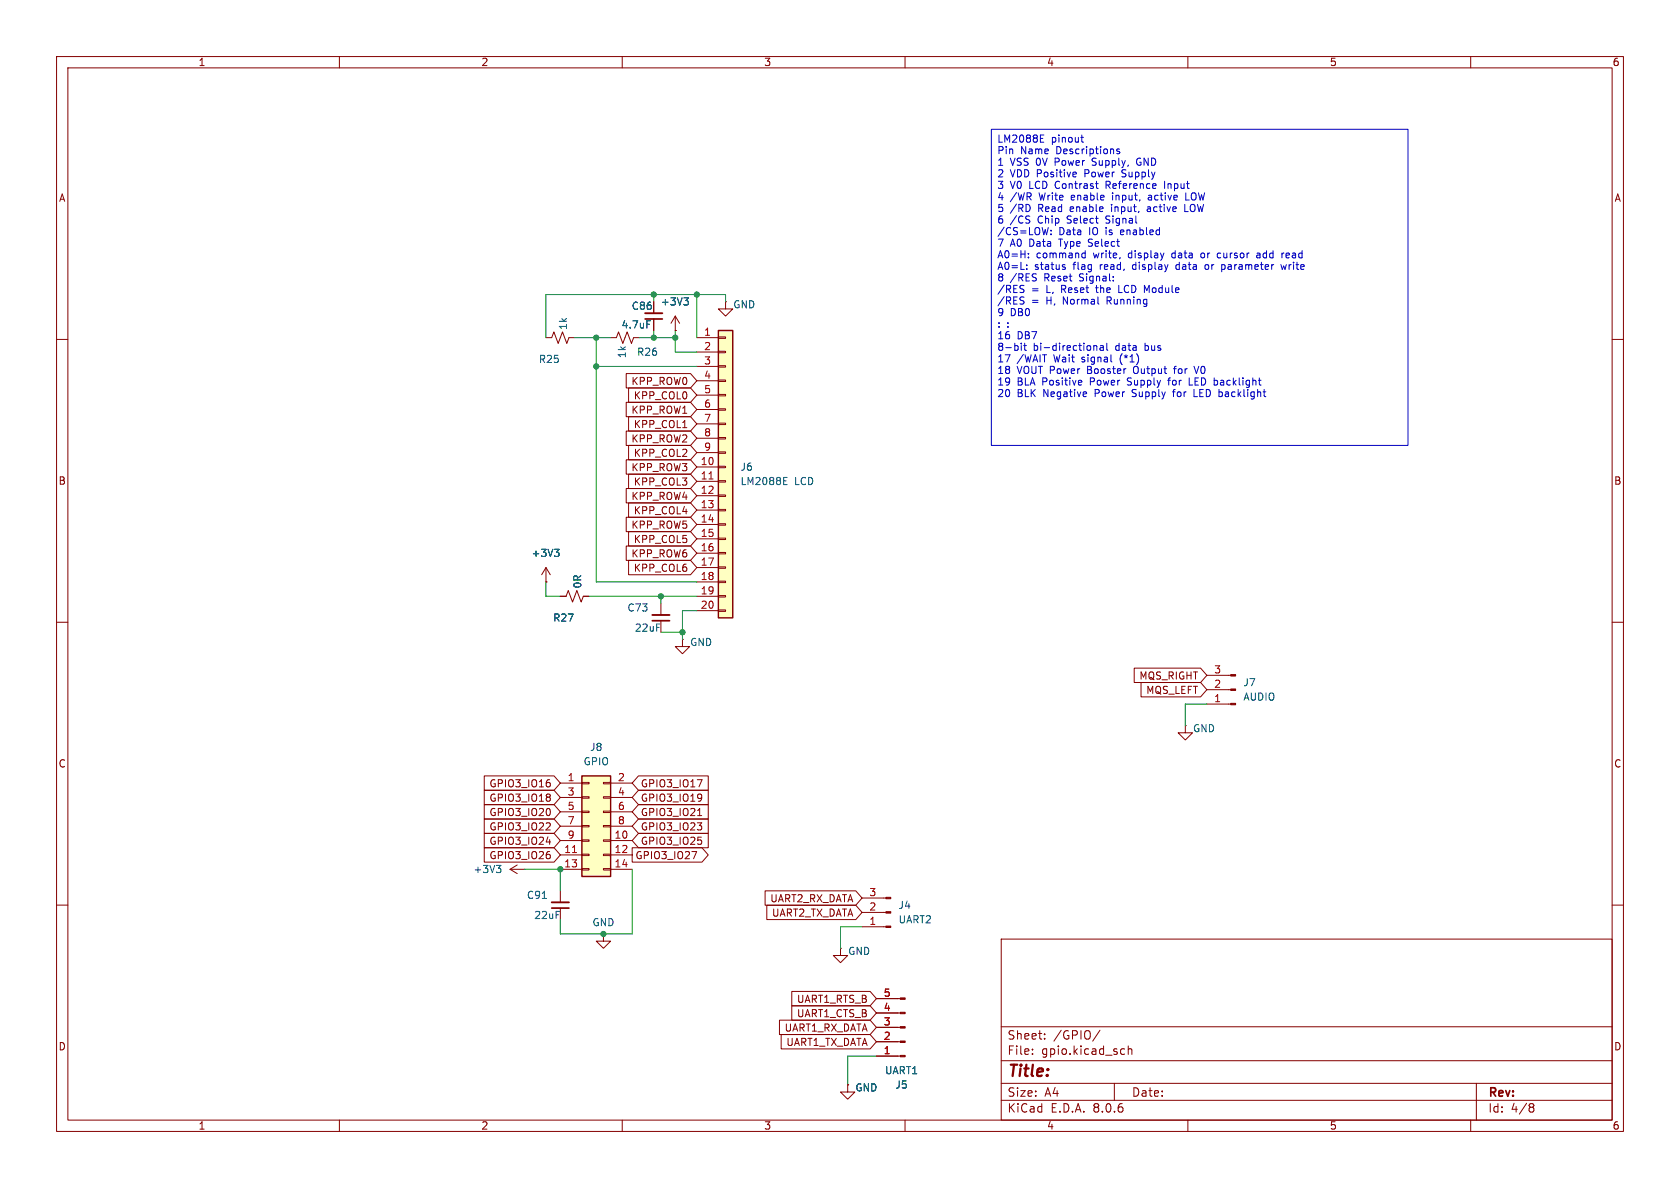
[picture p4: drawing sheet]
(kicad_sch
 (version 20231120)
 (generator "eeschema")
 (generator_version "8.0")
 (paper "A4")
 (lib_symbols
  (symbol "Connector:Conn_01x03_Pin"
   (pin_names
    (offset 1.016) hide) (exclude_from_sim no) (in_bom yes) (on_board yes)
   (property "Reference" "J" (at 0 5.08 0) (effects (font (size 1.27 1.27))))
   (property "Value" "Conn_01x03_Pin" (at 0 -5.08 0) (effects (font (size 1.27 1.27))))
   (property "Footprint" "" (at 0 0 0) (effects (font (size 1.27 1.27)) (hide yes)))
   (property "Datasheet" "~" (at 0 0 0) (effects (font (size 1.27 1.27)) (hide yes)))
   (property "Description" "Generic connector, single row, 01x03, script generated" (at 0 0 0) (effects (font (size 1.27 1.27)) (hide yes)))
   (property "ki_locked" "" (at 0 0 0) (effects (font (size 1.27 1.27))))
   (symbol "Conn_01x03_Pin_1_1"
    (polyline (pts (xy 1.27 -2.54) (xy 0.8636 -2.54)) (stroke (width 0.1524) (type default)) (fill (type none)))
    (polyline (pts (xy 1.27 0) (xy 0.8636 0)) (stroke (width 0.1524) (type default)) (fill (type none)))
    (polyline (pts (xy 1.27 2.54) (xy 0.8636 2.54)) (stroke (width 0.1524) (type default)) (fill (type none)))
    (rectangle (start 0.8636 -2.413) (end 0 -2.667) (stroke (width 0.1524) (type default)) (fill (type outline)))
    (rectangle (start 0.8636 0.127) (end 0 -0.127) (stroke (width 0.1524) (type default)) (fill (type outline)))
    (rectangle (start 0.8636 2.667) (end 0 2.413) (stroke (width 0.1524) (type default)) (fill (type outline)))
    (pin passive line (at 5.08 2.54 180) (length 3.81) (name "Pin_1" (effects (font (size 1.27 1.27)))) (number "1" (effects (font (size 1.27 1.27)))))
    (pin passive line (at 5.08 0 180) (length 3.81) (name "Pin_2" (effects (font (size 1.27 1.27)))) (number "2" (effects (font (size 1.27 1.27)))))
    (pin passive line (at 5.08 -2.54 180) (length 3.81) (name "Pin_3" (effects (font (size 1.27 1.27)))) (number "3" (effects (font (size 1.27 1.27)))))))
  (symbol "Connector:Conn_01x05_Pin"
   (pin_names
    (offset 1.016) hide) (exclude_from_sim no) (in_bom yes) (on_board yes)
   (property "Reference" "J" (at 0 7.62 0) (effects (font (size 1.27 1.27))))
   (property "Value" "Conn_01x05_Pin" (at 0 -7.62 0) (effects (font (size 1.27 1.27))))
   (property "Footprint" "" (at 0 0 0) (effects (font (size 1.27 1.27)) (hide yes)))
   (property "Datasheet" "~" (at 0 0 0) (effects (font (size 1.27 1.27)) (hide yes)))
   (property "Description" "Generic connector, single row, 01x05, script generated" (at 0 0 0) (effects (font (size 1.27 1.27)) (hide yes)))
   (property "ki_locked" "" (at 0 0 0) (effects (font (size 1.27 1.27))))
   (symbol "Conn_01x05_Pin_1_1"
    (polyline (pts (xy 1.27 -5.08) (xy 0.8636 -5.08)) (stroke (width 0.1524) (type default)) (fill (type none)))
    (polyline (pts (xy 1.27 -2.54) (xy 0.8636 -2.54)) (stroke (width 0.1524) (type default)) (fill (type none)))
    (polyline (pts (xy 1.27 0) (xy 0.8636 0)) (stroke (width 0.1524) (type default)) (fill (type none)))
    (polyline (pts (xy 1.27 2.54) (xy 0.8636 2.54)) (stroke (width 0.1524) (type default)) (fill (type none)))
    (polyline (pts (xy 1.27 5.08) (xy 0.8636 5.08)) (stroke (width 0.1524) (type default)) (fill (type none)))
    (rectangle (start 0.8636 -4.953) (end 0 -5.207) (stroke (width 0.1524) (type default)) (fill (type outline)))
    (rectangle (start 0.8636 -2.413) (end 0 -2.667) (stroke (width 0.1524) (type default)) (fill (type outline)))
    (rectangle (start 0.8636 0.127) (end 0 -0.127) (stroke (width 0.1524) (type default)) (fill (type outline)))
    (rectangle (start 0.8636 2.667) (end 0 2.413) (stroke (width 0.1524) (type default)) (fill (type outline)))
    (rectangle (start 0.8636 5.207) (end 0 4.953) (stroke (width 0.1524) (type default)) (fill (type outline)))
    (pin passive line (at 5.08 5.08 180) (length 3.81) (name "Pin_1" (effects (font (size 1.27 1.27)))) (number "1" (effects (font (size 1.27 1.27)))))
    (pin passive line (at 5.08 2.54 180) (length 3.81) (name "Pin_2" (effects (font (size 1.27 1.27)))) (number "2" (effects (font (size 1.27 1.27)))))
    (pin passive line (at 5.08 0 180) (length 3.81) (name "Pin_3" (effects (font (size 1.27 1.27)))) (number "3" (effects (font (size 1.27 1.27)))))
    (pin passive line (at 5.08 -2.54 180) (length 3.81) (name "Pin_4" (effects (font (size 1.27 1.27)))) (number "4" (effects (font (size 1.27 1.27)))))
    (pin passive line (at 5.08 -5.08 180) (length 3.81) (name "Pin_5" (effects (font (size 1.27 1.27)))) (number "5" (effects (font (size 1.27 1.27)))))))
  (symbol "Connector_Generic:Conn_01x20"
   (pin_names
    (offset 1.016) hide) (exclude_from_sim no) (in_bom yes) (on_board yes)
   (property "Reference" "J" (at 0 25.4 0) (effects (font (size 1.27 1.27))))
   (property "Value" "Conn_01x20" (at 0 -27.94 0) (effects (font (size 1.27 1.27))))
   (property "Footprint" "" (at 0 0 0) (effects (font (size 1.27 1.27)) (hide yes)))
   (property "Datasheet" "~" (at 0 0 0) (effects (font (size 1.27 1.27)) (hide yes)))
   (property "Description" "Generic connector, single row, 01x20, script generated (kicad-library-utils/schlib/autogen/connector/)" (at 0 0 0) (effects (font (size 1.27 1.27)) (hide yes)))
   (symbol "Conn_01x20_1_1"
    (rectangle (start -1.27 -25.273) (end 0 -25.527) (stroke (width 0.1524) (type default)) (fill (type none)))
    (rectangle (start -1.27 -22.733) (end 0 -22.987) (stroke (width 0.1524) (type default)) (fill (type none)))
    (rectangle (start -1.27 -20.193) (end 0 -20.447) (stroke (width 0.1524) (type default)) (fill (type none)))
    (rectangle (start -1.27 -17.653) (end 0 -17.907) (stroke (width 0.1524) (type default)) (fill (type none)))
    (rectangle (start -1.27 -15.113) (end 0 -15.367) (stroke (width 0.1524) (type default)) (fill (type none)))
    (rectangle (start -1.27 -12.573) (end 0 -12.827) (stroke (width 0.1524) (type default)) (fill (type none)))
    (rectangle (start -1.27 -10.033) (end 0 -10.287) (stroke (width 0.1524) (type default)) (fill (type none)))
    (rectangle (start -1.27 -7.493) (end 0 -7.747) (stroke (width 0.1524) (type default)) (fill (type none)))
    (rectangle (start -1.27 -4.953) (end 0 -5.207) (stroke (width 0.1524) (type default)) (fill (type none)))
    (rectangle (start -1.27 -2.413) (end 0 -2.667) (stroke (width 0.1524) (type default)) (fill (type none)))
    (rectangle (start -1.27 0.127) (end 0 -0.127) (stroke (width 0.1524) (type default)) (fill (type none)))
    (rectangle (start -1.27 2.667) (end 0 2.413) (stroke (width 0.1524) (type default)) (fill (type none)))
    (rectangle (start -1.27 5.207) (end 0 4.953) (stroke (width 0.1524) (type default)) (fill (type none)))
    (rectangle (start -1.27 7.747) (end 0 7.493) (stroke (width 0.1524) (type default)) (fill (type none)))
    (rectangle (start -1.27 10.287) (end 0 10.033) (stroke (width 0.1524) (type default)) (fill (type none)))
    (rectangle (start -1.27 12.827) (end 0 12.573) (stroke (width 0.1524) (type default)) (fill (type none)))
    (rectangle (start -1.27 15.367) (end 0 15.113) (stroke (width 0.1524) (type default)) (fill (type none)))
    (rectangle (start -1.27 17.907) (end 0 17.653) (stroke (width 0.1524) (type default)) (fill (type none)))
    (rectangle (start -1.27 20.447) (end 0 20.193) (stroke (width 0.1524) (type default)) (fill (type none)))
    (rectangle (start -1.27 22.987) (end 0 22.733) (stroke (width 0.1524) (type default)) (fill (type none)))
    (rectangle (start -1.27 24.13) (end 1.27 -26.67) (stroke (width 0.254) (type default)) (fill (type background)))
    (pin passive line (at -5.08 22.86 0) (length 3.81) (name "Pin_1" (effects (font (size 1.27 1.27)))) (number "1" (effects (font (size 1.27 1.27)))))
    (pin passive line (at -5.08 0 0) (length 3.81) (name "Pin_10" (effects (font (size 1.27 1.27)))) (number "10" (effects (font (size 1.27 1.27)))))
    (pin passive line (at -5.08 -2.54 0) (length 3.81) (name "Pin_11" (effects (font (size 1.27 1.27)))) (number "11" (effects (font (size 1.27 1.27)))))
    (pin passive line (at -5.08 -5.08 0) (length 3.81) (name "Pin_12" (effects (font (size 1.27 1.27)))) (number "12" (effects (font (size 1.27 1.27)))))
    (pin passive line (at -5.08 -7.62 0) (length 3.81) (name "Pin_13" (effects (font (size 1.27 1.27)))) (number "13" (effects (font (size 1.27 1.27)))))
    (pin passive line (at -5.08 -10.16 0) (length 3.81) (name "Pin_14" (effects (font (size 1.27 1.27)))) (number "14" (effects (font (size 1.27 1.27)))))
    (pin passive line (at -5.08 -12.7 0) (length 3.81) (name "Pin_15" (effects (font (size 1.27 1.27)))) (number "15" (effects (font (size 1.27 1.27)))))
    (pin passive line (at -5.08 -15.24 0) (length 3.81) (name "Pin_16" (effects (font (size 1.27 1.27)))) (number "16" (effects (font (size 1.27 1.27)))))
    (pin passive line (at -5.08 -17.78 0) (length 3.81) (name "Pin_17" (effects (font (size 1.27 1.27)))) (number "17" (effects (font (size 1.27 1.27)))))
    (pin passive line (at -5.08 -20.32 0) (length 3.81) (name "Pin_18" (effects (font (size 1.27 1.27)))) (number "18" (effects (font (size 1.27 1.27)))))
    (pin passive line (at -5.08 -22.86 0) (length 3.81) (name "Pin_19" (effects (font (size 1.27 1.27)))) (number "19" (effects (font (size 1.27 1.27)))))
    (pin passive line (at -5.08 20.32 0) (length 3.81) (name "Pin_2" (effects (font (size 1.27 1.27)))) (number "2" (effects (font (size 1.27 1.27)))))
    (pin passive line (at -5.08 -25.4 0) (length 3.81) (name "Pin_20" (effects (font (size 1.27 1.27)))) (number "20" (effects (font (size 1.27 1.27)))))
    (pin passive line (at -5.08 17.78 0) (length 3.81) (name "Pin_3" (effects (font (size 1.27 1.27)))) (number "3" (effects (font (size 1.27 1.27)))))
    (pin passive line (at -5.08 15.24 0) (length 3.81) (name "Pin_4" (effects (font (size 1.27 1.27)))) (number "4" (effects (font (size 1.27 1.27)))))
    (pin passive line (at -5.08 12.7 0) (length 3.81) (name "Pin_5" (effects (font (size 1.27 1.27)))) (number "5" (effects (font (size 1.27 1.27)))))
    (pin passive line (at -5.08 10.16 0) (length 3.81) (name "Pin_6" (effects (font (size 1.27 1.27)))) (number "6" (effects (font (size 1.27 1.27)))))
    (pin passive line (at -5.08 7.62 0) (length 3.81) (name "Pin_7" (effects (font (size 1.27 1.27)))) (number "7" (effects (font (size 1.27 1.27)))))
    (pin passive line (at -5.08 5.08 0) (length 3.81) (name "Pin_8" (effects (font (size 1.27 1.27)))) (number "8" (effects (font (size 1.27 1.27)))))
    (pin passive line (at -5.08 2.54 0) (length 3.81) (name "Pin_9" (effects (font (size 1.27 1.27)))) (number "9" (effects (font (size 1.27 1.27)))))))
  (symbol "Connector_Generic:Conn_02x07_Odd_Even"
   (pin_names
    (offset 1.016) hide) (exclude_from_sim no) (in_bom yes) (on_board yes)
   (property "Reference" "J" (at 1.27 10.16 0) (effects (font (size 1.27 1.27))))
   (property "Value" "Conn_02x07_Odd_Even" (at 1.27 -10.16 0) (effects (font (size 1.27 1.27))))
   (property "Footprint" "" (at 0 0 0) (effects (font (size 1.27 1.27)) (hide yes)))
   (property "Datasheet" "~" (at 0 0 0) (effects (font (size 1.27 1.27)) (hide yes)))
   (property "Description" "Generic connector, double row, 02x07, odd/even pin numbering scheme (row 1 odd numbers, row 2 even numbers), script generated (kicad-library-utils/schlib/autogen/connector/)" (at 0 0 0) (effects (font (size 1.27 1.27)) (hide yes)))
   (symbol "Conn_02x07_Odd_Even_1_1"
    (rectangle (start -1.27 -7.493) (end 0 -7.747) (stroke (width 0.1524) (type default)) (fill (type none)))
    (rectangle (start -1.27 -4.953) (end 0 -5.207) (stroke (width 0.1524) (type default)) (fill (type none)))
    (rectangle (start -1.27 -2.413) (end 0 -2.667) (stroke (width 0.1524) (type default)) (fill (type none)))
    (rectangle (start -1.27 0.127) (end 0 -0.127) (stroke (width 0.1524) (type default)) (fill (type none)))
    (rectangle (start -1.27 2.667) (end 0 2.413) (stroke (width 0.1524) (type default)) (fill (type none)))
    (rectangle (start -1.27 5.207) (end 0 4.953) (stroke (width 0.1524) (type default)) (fill (type none)))
    (rectangle (start -1.27 7.747) (end 0 7.493) (stroke (width 0.1524) (type default)) (fill (type none)))
    (rectangle (start -1.27 8.89) (end 3.81 -8.89) (stroke (width 0.254) (type default)) (fill (type background)))
    (rectangle (start 3.81 -7.493) (end 2.54 -7.747) (stroke (width 0.1524) (type default)) (fill (type none)))
    (rectangle (start 3.81 -4.953) (end 2.54 -5.207) (stroke (width 0.1524) (type default)) (fill (type none)))
    (rectangle (start 3.81 -2.413) (end 2.54 -2.667) (stroke (width 0.1524) (type default)) (fill (type none)))
    (rectangle (start 3.81 0.127) (end 2.54 -0.127) (stroke (width 0.1524) (type default)) (fill (type none)))
    (rectangle (start 3.81 2.667) (end 2.54 2.413) (stroke (width 0.1524) (type default)) (fill (type none)))
    (rectangle (start 3.81 5.207) (end 2.54 4.953) (stroke (width 0.1524) (type default)) (fill (type none)))
    (rectangle (start 3.81 7.747) (end 2.54 7.493) (stroke (width 0.1524) (type default)) (fill (type none)))
    (pin passive line (at -5.08 7.62 0) (length 3.81) (name "Pin_1" (effects (font (size 1.27 1.27)))) (number "1" (effects (font (size 1.27 1.27)))))
    (pin passive line (at 7.62 -2.54 180) (length 3.81) (name "Pin_10" (effects (font (size 1.27 1.27)))) (number "10" (effects (font (size 1.27 1.27)))))
    (pin passive line (at -5.08 -5.08 0) (length 3.81) (name "Pin_11" (effects (font (size 1.27 1.27)))) (number "11" (effects (font (size 1.27 1.27)))))
    (pin passive line (at 7.62 -5.08 180) (length 3.81) (name "Pin_12" (effects (font (size 1.27 1.27)))) (number "12" (effects (font (size 1.27 1.27)))))
    (pin passive line (at -5.08 -7.62 0) (length 3.81) (name "Pin_13" (effects (font (size 1.27 1.27)))) (number "13" (effects (font (size 1.27 1.27)))))
    (pin passive line (at 7.62 -7.62 180) (length 3.81) (name "Pin_14" (effects (font (size 1.27 1.27)))) (number "14" (effects (font (size 1.27 1.27)))))
    (pin passive line (at 7.62 7.62 180) (length 3.81) (name "Pin_2" (effects (font (size 1.27 1.27)))) (number "2" (effects (font (size 1.27 1.27)))))
    (pin passive line (at -5.08 5.08 0) (length 3.81) (name "Pin_3" (effects (font (size 1.27 1.27)))) (number "3" (effects (font (size 1.27 1.27)))))
    (pin passive line (at 7.62 5.08 180) (length 3.81) (name "Pin_4" (effects (font (size 1.27 1.27)))) (number "4" (effects (font (size 1.27 1.27)))))
    (pin passive line (at -5.08 2.54 0) (length 3.81) (name "Pin_5" (effects (font (size 1.27 1.27)))) (number "5" (effects (font (size 1.27 1.27)))))
    (pin passive line (at 7.62 2.54 180) (length 3.81) (name "Pin_6" (effects (font (size 1.27 1.27)))) (number "6" (effects (font (size 1.27 1.27)))))
    (pin passive line (at -5.08 0 0) (length 3.81) (name "Pin_7" (effects (font (size 1.27 1.27)))) (number "7" (effects (font (size 1.27 1.27)))))
    (pin passive line (at 7.62 0 180) (length 3.81) (name "Pin_8" (effects (font (size 1.27 1.27)))) (number "8" (effects (font (size 1.27 1.27)))))
    (pin passive line (at -5.08 -2.54 0) (length 3.81) (name "Pin_9" (effects (font (size 1.27 1.27)))) (number "9" (effects (font (size 1.27 1.27)))))))
  (symbol "Device:C_Small"
   (pin_numbers hide)
   (pin_names
    (offset 0.254) hide) (exclude_from_sim no) (in_bom yes) (on_board yes)
   (property "Reference" "C" (at 0.254 1.778 0) (effects (font (size 1.27 1.27)) (justify left)))
   (property "Value" "C_Small" (at 0.254 -2.032 0) (effects (font (size 1.27 1.27)) (justify left)))
   (property "Footprint" "" (at 0 0 0) (effects (font (size 1.27 1.27)) (hide yes)))
   (property "Datasheet" "~" (at 0 0 0) (effects (font (size 1.27 1.27)) (hide yes)))
   (property "Description" "Unpolarized capacitor, small symbol" (at 0 0 0) (effects (font (size 1.27 1.27)) (hide yes)))
   (symbol "C_Small_0_1"
    (polyline (pts (xy -1.524 -0.508) (xy 1.524 -0.508)) (stroke (width 0.3302) (type default)) (fill (type none)))
    (polyline (pts (xy -1.524 0.508) (xy 1.524 0.508)) (stroke (width 0.3048) (type default)) (fill (type none))))
   (symbol "C_Small_1_1"
    (pin passive line (at 0 2.54 270) (length 2.032) (name "~" (effects (font (size 1.27 1.27)))) (number "1" (effects (font (size 1.27 1.27)))))
    (pin passive line (at 0 -2.54 90) (length 2.032) (name "~" (effects (font (size 1.27 1.27)))) (number "2" (effects (font (size 1.27 1.27)))))))
  (symbol "Device:R_Small_US"
   (pin_numbers hide)
   (pin_names
    (offset 0.254) hide) (exclude_from_sim no) (in_bom yes) (on_board yes)
   (property "Reference" "R" (at 0.762 0.508 0) (effects (font (size 1.27 1.27)) (justify left)))
   (property "Value" "R_Small_US" (at 0.762 -1.016 0) (effects (font (size 1.27 1.27)) (justify left)))
   (property "Footprint" "" (at 0 0 0) (effects (font (size 1.27 1.27)) (hide yes)))
   (property "Datasheet" "~" (at 0 0 0) (effects (font (size 1.27 1.27)) (hide yes)))
   (property "Description" "Resistor, small US symbol" (at 0 0 0) (effects (font (size 1.27 1.27)) (hide yes)))
   (symbol "R_Small_US_1_1"
    (polyline (pts (xy 0 0) (xy 1.016 -0.381) (xy 0 -0.762) (xy -1.016 -1.143) (xy 0 -1.524)) (stroke (width 0) (type default)) (fill (type none)))
    (polyline (pts (xy 0 1.524) (xy 1.016 1.143) (xy 0 0.762) (xy -1.016 0.381) (xy 0 0)) (stroke (width 0) (type default)) (fill (type none)))
    (pin passive line (at 0 2.54 270) (length 1.016) (name "~" (effects (font (size 1.27 1.27)))) (number "1" (effects (font (size 1.27 1.27)))))
    (pin passive line (at 0 -2.54 90) (length 1.016) (name "~" (effects (font (size 1.27 1.27)))) (number "2" (effects (font (size 1.27 1.27)))))))
  (symbol "power:+3V3"
   (power)
   (pin_numbers hide)
   (pin_names
    (offset 0) hide) (exclude_from_sim no) (in_bom yes) (on_board yes)
   (property "Reference" "#PWR" (at 0 -3.81 0) (effects (font (size 1.27 1.27)) (hide yes)))
   (property "Value" "+3V3" (at 0 3.556 0) (effects (font (size 1.27 1.27))))
   (property "Footprint" "" (at 0 0 0) (effects (font (size 1.27 1.27)) (hide yes)))
   (property "Datasheet" "" (at 0 0 0) (effects (font (size 1.27 1.27)) (hide yes)))
   (property "Description" "Power symbol creates a global label with name \"+3V3\"" (at 0 0 0) (effects (font (size 1.27 1.27)) (hide yes)))
   (symbol "+3V3_0_1"
    (polyline (pts (xy -0.762 1.27) (xy 0 2.54)) (stroke (width 0) (type default)) (fill (type none)))
    (polyline (pts (xy 0 0) (xy 0 2.54)) (stroke (width 0) (type default)) (fill (type none)))
    (polyline (pts (xy 0 2.54) (xy 0.762 1.27)) (stroke (width 0) (type default)) (fill (type none))))
   (symbol "+3V3_1_1"
    (pin power_in line (at 0 0 90) (length 0) (name "~" (effects (font (size 1.27 1.27)))) (number "1" (effects (font (size 1.27 1.27)))))))
  (symbol "power:GND"
   (power)
   (pin_numbers hide)
   (pin_names
    (offset 0) hide) (exclude_from_sim no) (in_bom yes) (on_board yes)
   (property "Reference" "#PWR" (at 0 -6.35 0) (effects (font (size 1.27 1.27)) (hide yes)))
   (property "Value" "GND" (at 0 -3.81 0) (effects (font (size 1.27 1.27))))
   (property "Footprint" "" (at 0 0 0) (effects (font (size 1.27 1.27)) (hide yes)))
   (property "Datasheet" "" (at 0 0 0) (effects (font (size 1.27 1.27)) (hide yes)))
   (property "Description" "Power symbol creates a global label with name \"GND\" , ground" (at 0 0 0) (effects (font (size 1.27 1.27)) (hide yes)))
   (symbol "GND_0_1"
    (polyline (pts (xy 0 0) (xy 0 -1.27) (xy 1.27 -1.27) (xy 0 -2.54) (xy -1.27 -1.27) (xy 0 -1.27)) (stroke (width 0) (type default)) (fill (type none))))
   (symbol "GND_1_1"
    (pin power_in line (at 0 0 270) (length 0) (name "~" (effects (font (size 1.27 1.27)))) (number "1" (effects (font (size 1.27 1.27))))))))
 (junction
  (at 115.57 59.69)
  (diameter 0)
  (color 0 0 0 0))
 (junction
  (at 99.06 153.67)
  (diameter 0)
  (color 0 0 0 0))
 (junction
  (at 116.84 105.41)
  (diameter 0)
  (color 0 0 0 0))
 (junction
  (at 119.38 59.69)
  (diameter 0)
  (color 0 0 0 0))
 (junction
  (at 115.57 52.07)
  (diameter 0)
  (color 0 0 0 0))
 (junction
  (at 120.65 111.76)
  (diameter 0)
  (color 0 0 0 0))
 (junction
  (at 123.19 52.07)
  (diameter 0)
  (color 0 0 0 0))
 (junction
  (at 106.68 165.1)
  (diameter 0)
  (color 0 0 0 0))
 (junction
  (at 105.41 64.77)
  (diameter 0)
  (color 0 0 0 0))
 (junction
  (at 105.41 59.69)
  (diameter 0)
  (color 0 0 0 0))
 (wire
  (pts (xy 149.86 191.77) (xy 149.86 186.69))
  (stroke (width 0) (type default)))
 (wire
  (pts (xy 115.57 59.69) (xy 119.38 59.69))
  (stroke (width 0) (type default)))
 (wire
  (pts (xy 116.84 111.76) (xy 120.65 111.76))
  (stroke (width 0) (type default)))
 (wire
  (pts (xy 123.19 62.23) (xy 119.38 62.23))
  (stroke (width 0) (type default)))
 (wire
  (pts (xy 119.38 62.23) (xy 119.38 59.69))
  (stroke (width 0) (type default)))
 (wire
  (pts (xy 99.06 165.1) (xy 106.68 165.1))
  (stroke (width 0) (type default)))
 (wire
  (pts (xy 115.57 52.07) (xy 115.57 53.34))
  (stroke (width 0) (type default)))
 (wire
  (pts (xy 113.03 59.69) (xy 115.57 59.69))
  (stroke (width 0) (type default)))
 (wire
  (pts (xy 128.27 52.07) (xy 128.27 53.34))
  (stroke (width 0) (type default)))
 (wire
  (pts (xy 115.57 52.07) (xy 123.19 52.07))
  (stroke (width 0) (type default)))
 (wire
  (pts (xy 149.86 186.69) (xy 154.94 186.69))
  (stroke (width 0) (type default)))
 (wire
  (pts (xy 107.95 59.69) (xy 105.41 59.69))
  (stroke (width 0) (type default)))
 (wire
  (pts (xy 96.52 52.07) (xy 115.57 52.07))
  (stroke (width 0) (type default)))
 (wire
  (pts (xy 115.57 58.42) (xy 115.57 59.69))
  (stroke (width 0) (type default)))
 (wire
  (pts (xy 99.06 153.67) (xy 99.06 157.48))
  (stroke (width 0) (type default)))
 (wire
  (pts (xy 213.36 124.46) (xy 209.55 124.46))
  (stroke (width 0) (type default)))
 (wire
  (pts (xy 116.84 105.41) (xy 123.19 105.41))
  (stroke (width 0) (type default)))
 (wire
  (pts (xy 96.52 105.41) (xy 96.52 102.87))
  (stroke (width 0) (type default)))
 (wire
  (pts (xy 99.06 162.56) (xy 99.06 165.1))
  (stroke (width 0) (type default)))
 (wire
  (pts (xy 120.65 107.95) (xy 120.65 111.76))
  (stroke (width 0) (type default)))
 (wire
  (pts (xy 123.19 52.07) (xy 123.19 59.69))
  (stroke (width 0) (type default)))
 (wire
  (pts (xy 92.71 153.67) (xy 99.06 153.67))
  (stroke (width 0) (type default)))
 (wire
  (pts (xy 120.65 111.76) (xy 120.65 113.03))
  (stroke (width 0) (type default)))
 (wire
  (pts (xy 123.19 107.95) (xy 120.65 107.95))
  (stroke (width 0) (type default)))
 (wire
  (pts (xy 123.19 102.87) (xy 105.41 102.87))
  (stroke (width 0) (type default)))
 (wire
  (pts (xy 123.19 52.07) (xy 128.27 52.07))
  (stroke (width 0) (type default)))
 (wire
  (pts (xy 99.06 105.41) (xy 96.52 105.41))
  (stroke (width 0) (type default)))
 (wire
  (pts (xy 101.6 59.69) (xy 105.41 59.69))
  (stroke (width 0) (type default)))
 (wire
  (pts (xy 148.59 163.83) (xy 148.59 167.64))
  (stroke (width 0) (type default)))
 (wire
  (pts (xy 116.84 105.41) (xy 116.84 106.68))
  (stroke (width 0) (type default)))
 (wire
  (pts (xy 105.41 64.77) (xy 123.19 64.77))
  (stroke (width 0) (type default)))
 (wire
  (pts (xy 111.76 165.1) (xy 106.68 165.1))
  (stroke (width 0) (type default)))
 (wire
  (pts (xy 111.76 153.67) (xy 111.76 165.1))
  (stroke (width 0) (type default)))
 (wire
  (pts (xy 105.41 59.69) (xy 105.41 64.77))
  (stroke (width 0) (type default)))
 (wire
  (pts (xy 152.4 163.83) (xy 148.59 163.83))
  (stroke (width 0) (type default)))
 (wire
  (pts (xy 209.55 124.46) (xy 209.55 128.27))
  (stroke (width 0) (type default)))
 (wire
  (pts (xy 105.41 102.87) (xy 105.41 64.77))
  (stroke (width 0) (type default)))
 (wire
  (pts (xy 96.52 59.69) (xy 96.52 52.07))
  (stroke (width 0) (type default)))
 (wire
  (pts (xy 104.14 105.41) (xy 116.84 105.41))
  (stroke (width 0) (type default)))
 (wire
  (pts (xy 119.38 59.69) (xy 119.38 58.42))
  (stroke (width 0) (type default)))
 (text_box "LM2088E pinout\nPin Name Descriptions\n1 VSS 0V Power Supply, GND\n2 VDD Positive Power Supply\n3 V0 LCD Contrast Reference Input\n4 /WR Write enable input, active LOW\n5 /RD Read enable input, active LOW\n6 /CS Chip Select Signal\n/CS=LOW: Data IO is enabled\n7 A0 Data Type Select\nA0=H: command write, display data or cursor add read\nA0=L: status flag read, display data or parameter write\n8 /RES Reset Signal:\n/RES = L, Reset the LCD Module\n/RES = H, Normal Running\n9 DB0\n: :\n16 DB7\n8-bit bi-directional data bus\n17 /WAIT Wait signal (*1)\n18 VOUT Power Booster Output for V0\n19 BLA Positive Power Supply for LED backlight\n20 BLK Negative Power Supply for LED backlight"
  (exclude_from_sim no)
  (at 175.26 22.86 0)
  (size 73.66 55.88)
  (stroke (width 0) (type default))
  (fill (type none))
  (effects (font (size 1.27 1.27)) (justify left top)))
 (global_label "KPP_ROW2"
  (shape input)
  (at 123.19 77.47 180)
  (effects (font (size 1.27 1.27)) (justify right))
  (property "Intersheetrefs" "${INTERSHEET_REFS}" (at 123.19 77.47 0) (effects (font (size 1.27 1.27)) (hide yes))))
 (global_label "KPP_ROW0"
  (shape input)
  (at 123.19 67.31 180)
  (effects (font (size 1.27 1.27)) (justify right))
  (property "Intersheetrefs" "${INTERSHEET_REFS}" (at 123.19 67.31 0) (effects (font (size 1.27 1.27)) (hide yes))))
 (global_label "GPIO3_IO19"
  (shape input)
  (at 111.76 140.97 0)
  (effects (font (size 1.27 1.27)) (justify left))
  (property "Intersheetrefs" "${INTERSHEET_REFS}" (at 111.76 140.97 0) (effects (font (size 1.27 1.27)) (hide yes))))
 (global_label "UART1_RTS_B"
  (shape input)
  (at 154.94 176.53 180)
  (effects (font (size 1.27 1.27)) (justify right))
  (property "Intersheetrefs" "${INTERSHEET_REFS}" (at 154.94 176.53 0) (effects (font (size 1.27 1.27)) (hide yes))))
 (global_label "KPP_COL3"
  (shape input)
  (at 123.19 85.09 180)
  (effects (font (size 1.27 1.27)) (justify right))
  (property "Intersheetrefs" "${INTERSHEET_REFS}" (at 123.19 85.09 0) (effects (font (size 1.27 1.27)) (hide yes))))
 (global_label "KPP_ROW4"
  (shape input)
  (at 123.19 87.63 180)
  (effects (font (size 1.27 1.27)) (justify right))
  (property "Intersheetrefs" "${INTERSHEET_REFS}" (at 123.19 87.63 0) (effects (font (size 1.27 1.27)) (hide yes))))
 (global_label "KPP_COL4"
  (shape input)
  (at 123.19 90.17 180)
  (effects (font (size 1.27 1.27)) (justify right))
  (property "Intersheetrefs" "${INTERSHEET_REFS}" (at 123.19 90.17 0) (effects (font (size 1.27 1.27)) (hide yes))))
 (global_label "KPP_COL2"
  (shape input)
  (at 123.19 80.01 180)
  (effects (font (size 1.27 1.27)) (justify right))
  (property "Intersheetrefs" "${INTERSHEET_REFS}" (at 123.19 80.01 0) (effects (font (size 1.27 1.27)) (hide yes))))
 (global_label "UART1_RX_DATA"
  (shape input)
  (at 154.94 181.61 180)
  (effects (font (size 1.27 1.27)) (justify right))
  (property "Intersheetrefs" "${INTERSHEET_REFS}" (at 154.94 181.61 0) (effects (font (size 1.27 1.27)) (hide yes))))
 (global_label "GPIO3_IO20"
  (shape input)
  (at 99.06 143.51 180)
  (effects (font (size 1.27 1.27)) (justify right))
  (property "Intersheetrefs" "${INTERSHEET_REFS}" (at 99.06 143.51 0) (effects (font (size 1.27 1.27)) (hide yes))))
 (global_label "MQS_LEFT"
  (shape input)
  (at 213.36 121.92 180)
  (fields_autoplaced yes)
  (effects (font (size 1.27 1.27)) (justify right))
  (property "Intersheetrefs" "${INTERSHEET_REFS}" (at 201.1825 121.92 0) (effects (font (size 1.27 1.27)) (justify right) (hide yes))))
 (global_label "GPIO3_IO27"
  (shape output)
  (at 111.76 151.13 0)
  (effects (font (size 1.27 1.27)) (justify left))
  (property "Intersheetrefs" "${INTERSHEET_REFS}" (at 111.76 151.13 0) (effects (font (size 1.27 1.27)) (hide yes))))
 (global_label "UART1_CTS_B"
  (shape input)
  (at 154.94 179.07 180)
  (effects (font (size 1.27 1.27)) (justify right))
  (property "Intersheetrefs" "${INTERSHEET_REFS}" (at 154.94 179.07 0) (effects (font (size 1.27 1.27)) (hide yes))))
 (global_label "UART2_TX_DATA"
  (shape input)
  (at 152.4 161.29 180)
  (effects (font (size 1.27 1.27)) (justify right))
  (property "Intersheetrefs" "${INTERSHEET_REFS}" (at 152.4 161.29 0) (effects (font (size 1.27 1.27)) (hide yes))))
 (global_label "GPIO3_IO18"
  (shape input)
  (at 99.06 140.97 180)
  (effects (font (size 1.27 1.27)) (justify right))
  (property "Intersheetrefs" "${INTERSHEET_REFS}" (at 99.06 140.97 0) (effects (font (size 1.27 1.27)) (hide yes))))
 (global_label "KPP_ROW6"
  (shape input)
  (at 123.19 97.79 180)
  (effects (font (size 1.27 1.27)) (justify right))
  (property "Intersheetrefs" "${INTERSHEET_REFS}" (at 123.19 97.79 0) (effects (font (size 1.27 1.27)) (hide yes))))
 (global_label "KPP_COL5"
  (shape input)
  (at 123.19 95.25 180)
  (effects (font (size 1.27 1.27)) (justify right))
  (property "Intersheetrefs" "${INTERSHEET_REFS}" (at 123.19 95.25 0) (effects (font (size 1.27 1.27)) (hide yes))))
 (global_label "KPP_COL6"
  (shape input)
  (at 123.19 100.33 180)
  (effects (font (size 1.27 1.27)) (justify right))
  (property "Intersheetrefs" "${INTERSHEET_REFS}" (at 123.19 100.33 0) (effects (font (size 1.27 1.27)) (hide yes))))
 (global_label "GPIO3_IO26"
  (shape input)
  (at 99.06 151.13 180)
  (effects (font (size 1.27 1.27)) (justify right))
  (property "Intersheetrefs" "${INTERSHEET_REFS}" (at 99.06 151.13 0) (effects (font (size 1.27 1.27)) (hide yes))))
 (global_label "GPIO3_IO21"
  (shape input)
  (at 111.76 143.51 0)
  (effects (font (size 1.27 1.27)) (justify left))
  (property "Intersheetrefs" "${INTERSHEET_REFS}" (at 111.76 143.51 0) (effects (font (size 1.27 1.27)) (hide yes))))
 (global_label "UART1_TX_DATA"
  (shape input)
  (at 154.94 184.15 180)
  (effects (font (size 1.27 1.27)) (justify right))
  (property "Intersheetrefs" "${INTERSHEET_REFS}" (at 154.94 184.15 0) (effects (font (size 1.27 1.27)) (hide yes))))
 (global_label "KPP_ROW1"
  (shape input)
  (at 123.19 72.39 180)
  (effects (font (size 1.27 1.27)) (justify right))
  (property "Intersheetrefs" "${INTERSHEET_REFS}" (at 123.19 72.39 0) (effects (font (size 1.27 1.27)) (hide yes))))
 (global_label "GPIO3_IO23"
  (shape input)
  (at 111.76 146.05 0)
  (effects (font (size 1.27 1.27)) (justify left))
  (property "Intersheetrefs" "${INTERSHEET_REFS}" (at 111.76 146.05 0) (effects (font (size 1.27 1.27)) (hide yes))))
 (global_label "UART2_RX_DATA"
  (shape input)
  (at 152.4 158.75 180)
  (effects (font (size 1.27 1.27)) (justify right))
  (property "Intersheetrefs" "${INTERSHEET_REFS}" (at 152.4 158.75 0) (effects (font (size 1.27 1.27)) (hide yes))))
 (global_label "GPIO3_IO24"
  (shape input)
  (at 99.06 148.59 180)
  (effects (font (size 1.27 1.27)) (justify right))
  (property "Intersheetrefs" "${INTERSHEET_REFS}" (at 99.06 148.59 0) (effects (font (size 1.27 1.27)) (hide yes))))
 (global_label "KPP_ROW3"
  (shape input)
  (at 123.19 82.55 180)
  (effects (font (size 1.27 1.27)) (justify right))
  (property "Intersheetrefs" "${INTERSHEET_REFS}" (at 123.19 82.55 0) (effects (font (size 1.27 1.27)) (hide yes))))
 (global_label "GPIO3_IO25"
  (shape input)
  (at 111.76 148.59 0)
  (effects (font (size 1.27 1.27)) (justify left))
  (property "Intersheetrefs" "${INTERSHEET_REFS}" (at 111.76 148.59 0) (effects (font (size 1.27 1.27)) (hide yes))))
 (global_label "GPIO3_IO16"
  (shape input)
  (at 99.06 138.43 180)
  (effects (font (size 1.27 1.27)) (justify right))
  (property "Intersheetrefs" "${INTERSHEET_REFS}" (at 99.06 138.43 0) (effects (font (size 1.27 1.27)) (hide yes))))
 (global_label "GPIO3_IO22"
  (shape input)
  (at 99.06 146.05 180)
  (effects (font (size 1.27 1.27)) (justify right))
  (property "Intersheetrefs" "${INTERSHEET_REFS}" (at 99.06 146.05 0) (effects (font (size 1.27 1.27)) (hide yes))))
 (global_label "KPP_COL1"
  (shape input)
  (at 123.19 74.93 180)
  (effects (font (size 1.27 1.27)) (justify right))
  (property "Intersheetrefs" "${INTERSHEET_REFS}" (at 123.19 74.93 0) (effects (font (size 1.27 1.27)) (hide yes))))
 (global_label "GPIO3_IO17"
  (shape input)
  (at 111.76 138.43 0)
  (effects (font (size 1.27 1.27)) (justify left))
  (property "Intersheetrefs" "${INTERSHEET_REFS}" (at 111.76 138.43 0) (effects (font (size 1.27 1.27)) (hide yes))))
 (global_label "KPP_COL0"
  (shape input)
  (at 123.19 69.85 180)
  (effects (font (size 1.27 1.27)) (justify right))
  (property "Intersheetrefs" "${INTERSHEET_REFS}" (at 123.19 69.85 0) (effects (font (size 1.27 1.27)) (hide yes))))
 (global_label "KPP_ROW5"
  (shape input)
  (at 123.19 92.71 180)
  (effects (font (size 1.27 1.27)) (justify right))
  (property "Intersheetrefs" "${INTERSHEET_REFS}" (at 123.19 92.71 0) (effects (font (size 1.27 1.27)) (hide yes))))
 (global_label "MQS_RIGHT"
  (shape input)
  (at 213.36 119.38 180)
  (fields_autoplaced yes)
  (effects (font (size 1.27 1.27)) (justify right))
  (property "Intersheetrefs" "${INTERSHEET_REFS}" (at 199.9729 119.38 0) (effects (font (size 1.27 1.27)) (justify right) (hide yes))))
 (symbol
  (lib_id "power:GND")
  (at 148.59 167.64 0)
  (unit 1)
  (exclude_from_sim no)
  (in_bom yes)
  (on_board yes)
  (dnp no)
  (property "Reference" "#PWR054" (at 148.59 173.99 0) (effects (font (size 1.27 1.27)) (hide yes)))
  (property "Value" "GND" (at 151.892 168.148 0) (effects (font (size 1.27 1.27))))
  (property "Footprint" "" (at 148.59 167.64 0) (effects (font (size 1.27 1.27)) (hide yes)))
  (property "Datasheet" "" (at 148.59 167.64 0) (effects (font (size 1.27 1.27)) (hide yes)))
  (property "Description" "Power symbol creates a global label with name \"GND\" , ground" (at 148.59 167.64 0) (effects (font (size 1.27 1.27)) (hide yes)))
  (pin "1"))
 (symbol
  (lib_id "Device:C_Small")
  (at 115.57 55.88 180)
  (unit 1)
  (exclude_from_sim no)
  (in_bom yes)
  (on_board yes)
  (dnp no)
  (property "Reference" "C86" (at 113.538 54.102 0) (effects (font (size 1.27 1.27))))
  (property "Value" "4.7uF" (at 112.522 57.404 0) (effects (font (size 1.27 1.27))))
  (property "Footprint" "Capacitor_SMD:C_0805_2012Metric" (at 115.57 55.88 0) (effects (font (size 1.27 1.27)) (hide yes)))
  (property "Datasheet" "~" (at 115.57 55.88 0) (effects (font (size 1.27 1.27)) (hide yes)))
  (property "Description" "Unpolarized capacitor, small symbol" (at 115.57 55.88 0) (effects (font (size 1.27 1.27)) (hide yes)))
  (pin "1")
  (pin "2"))
 (symbol
  (lib_id "Device:C_Small")
  (at 99.06 160.02 180)
  (unit 1)
  (exclude_from_sim no)
  (in_bom yes)
  (on_board yes)
  (dnp no)
  (property "Reference" "C91" (at 94.996 158.242 0) (effects (font (size 1.27 1.27))))
  (property "Value" "22uF" (at 96.774 161.798 0) (effects (font (size 1.27 1.27))))
  (property "Footprint" "Capacitor_SMD:C_0805_2012Metric" (at 99.06 160.02 0) (effects (font (size 1.27 1.27)) (hide yes)))
  (property "Datasheet" "~" (at 99.06 160.02 0) (effects (font (size 1.27 1.27)) (hide yes)))
  (property "Description" "Unpolarized capacitor, small symbol" (at 99.06 160.02 0) (effects (font (size 1.27 1.27)) (hide yes)))
  (pin "1")
  (pin "2"))
 (symbol
  (lib_id "Connector:Conn_01x03_Pin")
  (at 157.48 161.29 180)
  (unit 1)
  (exclude_from_sim no)
  (in_bom yes)
  (on_board yes)
  (dnp no)
  (fields_autoplaced yes)
  (property "Reference" "J4" (at 158.75 160.0199 0) (effects (font (size 1.27 1.27)) (justify right)))
  (property "Value" "UART2" (at 158.75 162.5599 0) (effects (font (size 1.27 1.27)) (justify right)))
  (property "Footprint" "Connector_PinHeader_2.54mm:PinHeader_1x03_P2.54mm_Vertical" (at 157.48 161.29 0) (effects (font (size 1.27 1.27)) (hide yes)))
  (property "Datasheet" "~" (at 157.48 161.29 0) (effects (font (size 1.27 1.27)) (hide yes)))
  (property "Description" "Generic connector, single row, 01x03, script generated" (at 157.48 161.29 0) (effects (font (size 1.27 1.27)) (hide yes)))
  (pin "2")
  (pin "3")
  (pin "1"))
 (symbol
  (lib_id "Connector:Conn_01x05_Pin")
  (at 160.02 181.61 180)
  (unit 1)
  (exclude_from_sim no)
  (in_bom yes)
  (on_board yes)
  (dnp no)
  (property "Reference" "J5" (at 159.385 191.77 0) (effects (font (size 1.27 1.27))))
  (property "Value" "UART1" (at 159.385 189.23 0) (effects (font (size 1.27 1.27))))
  (property "Footprint" "Connector_PinHeader_2.54mm:PinHeader_1x05_P2.54mm_Vertical" (at 160.02 181.61 0) (effects (font (size 1.27 1.27)) (hide yes)))
  (property "Datasheet" "~" (at 160.02 181.61 0) (effects (font (size 1.27 1.27)) (hide yes)))
  (property "Description" "Generic connector, single row, 01x05, script generated" (at 160.02 181.61 0) (effects (font (size 1.27 1.27)) (hide yes)))
  (pin "1")
  (pin "3")
  (pin "5")
  (pin "2")
  (pin "4"))
 (symbol
  (lib_id "power:GND")
  (at 209.55 128.27 0)
  (unit 1)
  (exclude_from_sim no)
  (in_bom yes)
  (on_board yes)
  (dnp no)
  (property "Reference" "#PWR090" (at 209.55 134.62 0) (effects (font (size 1.27 1.27)) (hide yes)))
  (property "Value" "GND" (at 212.852 128.778 0) (effects (font (size 1.27 1.27))))
  (property "Footprint" "" (at 209.55 128.27 0) (effects (font (size 1.27 1.27)) (hide yes)))
  (property "Datasheet" "" (at 209.55 128.27 0) (effects (font (size 1.27 1.27)) (hide yes)))
  (property "Description" "Power symbol creates a global label with name \"GND\" , ground" (at 209.55 128.27 0) (effects (font (size 1.27 1.27)) (hide yes)))
  (pin "1"))
 (symbol
  (lib_id "power:+3V3")
  (at 119.38 58.42 0)
  (unit 1)
  (exclude_from_sim no)
  (in_bom yes)
  (on_board yes)
  (dnp no)
  (fields_autoplaced yes)
  (property "Reference" "#PWR087" (at 119.38 62.23 0) (effects (font (size 1.27 1.27)) (hide yes)))
  (property "Value" "+3V3" (at 119.38 53.34 0) (effects (font (size 1.27 1.27))))
  (property "Footprint" "" (at 119.38 58.42 0) (effects (font (size 1.27 1.27)) (hide yes)))
  (property "Datasheet" "" (at 119.38 58.42 0) (effects (font (size 1.27 1.27)) (hide yes)))
  (property "Description" "Power symbol creates a global label with name \"+3V3\"" (at 119.38 58.42 0) (effects (font (size 1.27 1.27)) (hide yes)))
  (pin "1"))
 (symbol
  (lib_id "Device:R_Small_US")
  (at 101.6 105.41 90)
  (unit 1)
  (exclude_from_sim no)
  (in_bom yes)
  (on_board yes)
  (dnp no)
  (property "Reference" "R27" (at 101.6 109.22 90) (effects (font (size 1.27 1.27)) (justify left)))
  (property "Value" "0R" (at 102.108 104.14 0) (effects (font (size 1.27 1.27)) (justify left)))
  (property "Footprint" "Resistor_SMD:R_0805_2012Metric" (at 101.6 105.41 0) (effects (font (size 1.27 1.27)) (hide yes)))
  (property "Datasheet" "~" (at 101.6 105.41 0) (effects (font (size 1.27 1.27)) (hide yes)))
  (property "Description" "Resistor, small US symbol" (at 101.6 105.41 0) (effects (font (size 1.27 1.27)) (hide yes)))
  (pin "1")
  (pin "2"))
 (symbol
  (lib_id "Connector_Generic:Conn_02x07_Odd_Even")
  (at 104.14 146.05 0)
  (unit 1)
  (exclude_from_sim no)
  (in_bom yes)
  (on_board yes)
  (dnp no)
  (fields_autoplaced yes)
  (property "Reference" "J8" (at 105.41 132.08 0) (effects (font (size 1.27 1.27))))
  (property "Value" "GPIO" (at 105.41 134.62 0) (effects (font (size 1.27 1.27))))
  (property "Footprint" "Connector_PinHeader_2.54mm:PinHeader_2x07_P2.54mm_Vertical" (at 104.14 146.05 0) (effects (font (size 1.27 1.27)) (hide yes)))
  (property "Datasheet" "~" (at 104.14 146.05 0) (effects (font (size 1.27 1.27)) (hide yes)))
  (property "Description" "Generic connector, double row, 02x07, odd/even pin numbering scheme (row 1 odd numbers, row 2 even numbers), script generated (kicad-library-utils/schlib/autogen/connector/)" (at 104.14 146.05 0) (effects (font (size 1.27 1.27)) (hide yes)))
  (pin "6")
  (pin "9")
  (pin "12")
  (pin "10")
  (pin "11")
  (pin "14")
  (pin "1")
  (pin "13")
  (pin "4")
  (pin "3")
  (pin "7")
  (pin "8")
  (pin "5")
  (pin "2"))
 (symbol
  (lib_id "power:+3V3")
  (at 92.71 153.67 90)
  (unit 1)
  (exclude_from_sim no)
  (in_bom yes)
  (on_board yes)
  (dnp no)
  (fields_autoplaced yes)
  (property "Reference" "#PWR091" (at 96.52 153.67 0) (effects (font (size 1.27 1.27)) (hide yes)))
  (property "Value" "+3V3" (at 88.9 153.6699 90) (effects (font (size 1.27 1.27)) (justify left)))
  (property "Footprint" "" (at 92.71 153.67 0) (effects (font (size 1.27 1.27)) (hide yes)))
  (property "Datasheet" "" (at 92.71 153.67 0) (effects (font (size 1.27 1.27)) (hide yes)))
  (property "Description" "Power symbol creates a global label with name \"+3V3\"" (at 92.71 153.67 0) (effects (font (size 1.27 1.27)) (hide yes)))
  (pin "1"))
 (symbol
  (lib_id "power:GND")
  (at 149.86 191.77 0)
  (unit 1)
  (exclude_from_sim no)
  (in_bom yes)
  (on_board yes)
  (dnp no)
  (property "Reference" "#PWR055" (at 149.86 198.12 0) (effects (font (size 1.27 1.27)) (hide yes)))
  (property "Value" "GND" (at 153.162 192.278 0) (effects (font (size 1.27 1.27))))
  (property "Footprint" "" (at 149.86 191.77 0) (effects (font (size 1.27 1.27)) (hide yes)))
  (property "Datasheet" "" (at 149.86 191.77 0) (effects (font (size 1.27 1.27)) (hide yes)))
  (property "Description" "Power symbol creates a global label with name \"GND\" , ground" (at 149.86 191.77 0) (effects (font (size 1.27 1.27)) (hide yes)))
  (pin "1"))
 (symbol
  (lib_id "Connector:Conn_01x03_Pin")
  (at 218.44 121.92 180)
  (unit 1)
  (exclude_from_sim no)
  (in_bom yes)
  (on_board yes)
  (dnp no)
  (fields_autoplaced yes)
  (property "Reference" "J7" (at 219.71 120.6499 0) (effects (font (size 1.27 1.27)) (justify right)))
  (property "Value" "AUDIO" (at 219.71 123.1899 0) (effects (font (size 1.27 1.27)) (justify right)))
  (property "Footprint" "Connector_PinHeader_2.54mm:PinHeader_1x03_P2.54mm_Vertical" (at 218.44 121.92 0) (effects (font (size 1.27 1.27)) (hide yes)))
  (property "Datasheet" "~" (at 218.44 121.92 0) (effects (font (size 1.27 1.27)) (hide yes)))
  (property "Description" "Generic connector, single row, 01x03, script generated" (at 218.44 121.92 0) (effects (font (size 1.27 1.27)) (hide yes)))
  (pin "2")
  (pin "3")
  (pin "1"))
 (symbol
  (lib_id "Device:R_Small_US")
  (at 99.06 59.69 90)
  (unit 1)
  (exclude_from_sim no)
  (in_bom yes)
  (on_board yes)
  (dnp no)
  (property "Reference" "R25" (at 99.06 63.5 90) (effects (font (size 1.27 1.27)) (justify left)))
  (property "Value" "1k" (at 99.568 58.42 0) (effects (font (size 1.27 1.27)) (justify left)))
  (property "Footprint" "Resistor_SMD:R_0402_1005Metric" (at 99.06 59.69 0) (effects (font (size 1.27 1.27)) (hide yes)))
  (property "Datasheet" "~" (at 99.06 59.69 0) (effects (font (size 1.27 1.27)) (hide yes)))
  (property "Description" "Resistor, small US symbol" (at 99.06 59.69 0) (effects (font (size 1.27 1.27)) (hide yes)))
  (pin "1")
  (pin "2"))
 (symbol
  (lib_id "power:GND")
  (at 106.68 165.1 0)
  (unit 1)
  (exclude_from_sim no)
  (in_bom yes)
  (on_board yes)
  (dnp no)
  (property "Reference" "#PWR092" (at 106.68 171.45 0) (effects (font (size 1.27 1.27)) (hide yes)))
  (property "Value" "GND" (at 106.68 163.068 0) (effects (font (size 1.27 1.27))))
  (property "Footprint" "" (at 106.68 165.1 0) (effects (font (size 1.27 1.27)) (hide yes)))
  (property "Datasheet" "" (at 106.68 165.1 0) (effects (font (size 1.27 1.27)) (hide yes)))
  (property "Description" "Power symbol creates a global label with name \"GND\" , ground" (at 106.68 165.1 0) (effects (font (size 1.27 1.27)) (hide yes)))
  (pin "1"))
 (symbol
  (lib_id "power:GND")
  (at 120.65 113.03 0)
  (unit 1)
  (exclude_from_sim no)
  (in_bom yes)
  (on_board yes)
  (dnp no)
  (property "Reference" "#PWR088" (at 120.65 119.38 0) (effects (font (size 1.27 1.27)) (hide yes)))
  (property "Value" "GND" (at 123.952 113.538 0) (effects (font (size 1.27 1.27))))
  (property "Footprint" "" (at 120.65 113.03 0) (effects (font (size 1.27 1.27)) (hide yes)))
  (property "Datasheet" "" (at 120.65 113.03 0) (effects (font (size 1.27 1.27)) (hide yes)))
  (property "Description" "Power symbol creates a global label with name \"GND\" , ground" (at 120.65 113.03 0) (effects (font (size 1.27 1.27)) (hide yes)))
  (pin "1"))
 (symbol
  (lib_id "Device:C_Small")
  (at 116.84 109.22 180)
  (unit 1)
  (exclude_from_sim no)
  (in_bom yes)
  (on_board yes)
  (dnp no)
  (property "Reference" "C73" (at 112.776 107.442 0) (effects (font (size 1.27 1.27))))
  (property "Value" "22uF" (at 114.554 110.998 0) (effects (font (size 1.27 1.27))))
  (property "Footprint" "Capacitor_SMD:C_0805_2012Metric" (at 116.84 109.22 0) (effects (font (size 1.27 1.27)) (hide yes)))
  (property "Datasheet" "~" (at 116.84 109.22 0) (effects (font (size 1.27 1.27)) (hide yes)))
  (property "Description" "Unpolarized capacitor, small symbol" (at 116.84 109.22 0) (effects (font (size 1.27 1.27)) (hide yes)))
  (pin "1")
  (pin "2"))
 (symbol
  (lib_id "Device:R_Small_US")
  (at 110.49 59.69 270)
  (unit 1)
  (exclude_from_sim no)
  (in_bom yes)
  (on_board yes)
  (dnp no)
  (property "Reference" "R26" (at 112.522 62.23 90) (effects (font (size 1.27 1.27)) (justify left)))
  (property "Value" "1k" (at 109.982 60.96 0) (effects (font (size 1.27 1.27)) (justify left)))
  (property "Footprint" "Resistor_SMD:R_0402_1005Metric" (at 110.49 59.69 0) (effects (font (size 1.27 1.27)) (hide yes)))
  (property "Datasheet" "~" (at 110.49 59.69 0) (effects (font (size 1.27 1.27)) (hide yes)))
  (property "Description" "Resistor, small US symbol" (at 110.49 59.69 0) (effects (font (size 1.27 1.27)) (hide yes)))
  (pin "1")
  (pin "2"))
 (symbol
  (lib_id "Connector_Generic:Conn_01x20")
  (at 128.27 82.55 0)
  (unit 1)
  (exclude_from_sim no)
  (in_bom yes)
  (on_board yes)
  (dnp no)
  (fields_autoplaced yes)
  (property "Reference" "J6" (at 130.81 82.5499 0) (effects (font (size 1.27 1.27)) (justify left)))
  (property "Value" "LM2088E LCD" (at 130.81 85.0899 0) (effects (font (size 1.27 1.27)) (justify left)))
  (property "Footprint" "Connector_PinHeader_2.54mm:PinHeader_1x20_P2.54mm_Vertical" (at 128.27 82.55 0) (effects (font (size 1.27 1.27)) (hide yes)))
  (property "Datasheet" "~" (at 128.27 82.55 0) (effects (font (size 1.27 1.27)) (hide yes)))
  (property "Description" "Generic connector, single row, 01x20, script generated (kicad-library-utils/schlib/autogen/connector/)" (at 128.27 82.55 0) (effects (font (size 1.27 1.27)) (hide yes)))
  (pin "1")
  (pin "10")
  (pin "11")
  (pin "12")
  (pin "13")
  (pin "14")
  (pin "15")
  (pin "16")
  (pin "17")
  (pin "18")
  (pin "19")
  (pin "2")
  (pin "20")
  (pin "3")
  (pin "4")
  (pin "5")
  (pin "6")
  (pin "7")
  (pin "8")
  (pin "9"))
 (symbol
  (lib_id "power:GND")
  (at 128.27 53.34 0)
  (unit 1)
  (exclude_from_sim no)
  (in_bom yes)
  (on_board yes)
  (dnp no)
  (property "Reference" "#PWR026" (at 128.27 59.69 0) (effects (font (size 1.27 1.27)) (hide yes)))
  (property "Value" "GND" (at 131.572 53.848 0) (effects (font (size 1.27 1.27))))
  (property "Footprint" "" (at 128.27 53.34 0) (effects (font (size 1.27 1.27)) (hide yes)))
  (property "Datasheet" "" (at 128.27 53.34 0) (effects (font (size 1.27 1.27)) (hide yes)))
  (property "Description" "Power symbol creates a global label with name \"GND\" , ground" (at 128.27 53.34 0) (effects (font (size 1.27 1.27)) (hide yes)))
  (pin "1"))
 (symbol
  (lib_id "power:+3V3")
  (at 96.52 102.87 0)
  (unit 1)
  (exclude_from_sim no)
  (in_bom yes)
  (on_board yes)
  (dnp no)
  (fields_autoplaced yes)
  (property "Reference" "#PWR089" (at 96.52 106.68 0) (effects (font (size 1.27 1.27)) (hide yes)))
  (property "Value" "+3V3" (at 96.52 97.79 0) (effects (font (size 1.27 1.27))))
  (property "Footprint" "" (at 96.52 102.87 0) (effects (font (size 1.27 1.27)) (hide yes)))
  (property "Datasheet" "" (at 96.52 102.87 0) (effects (font (size 1.27 1.27)) (hide yes)))
  (property "Description" "Power symbol creates a global label with name \"+3V3\"" (at 96.52 102.87 0) (effects (font (size 1.27 1.27)) (hide yes)))
  (pin "1")))
